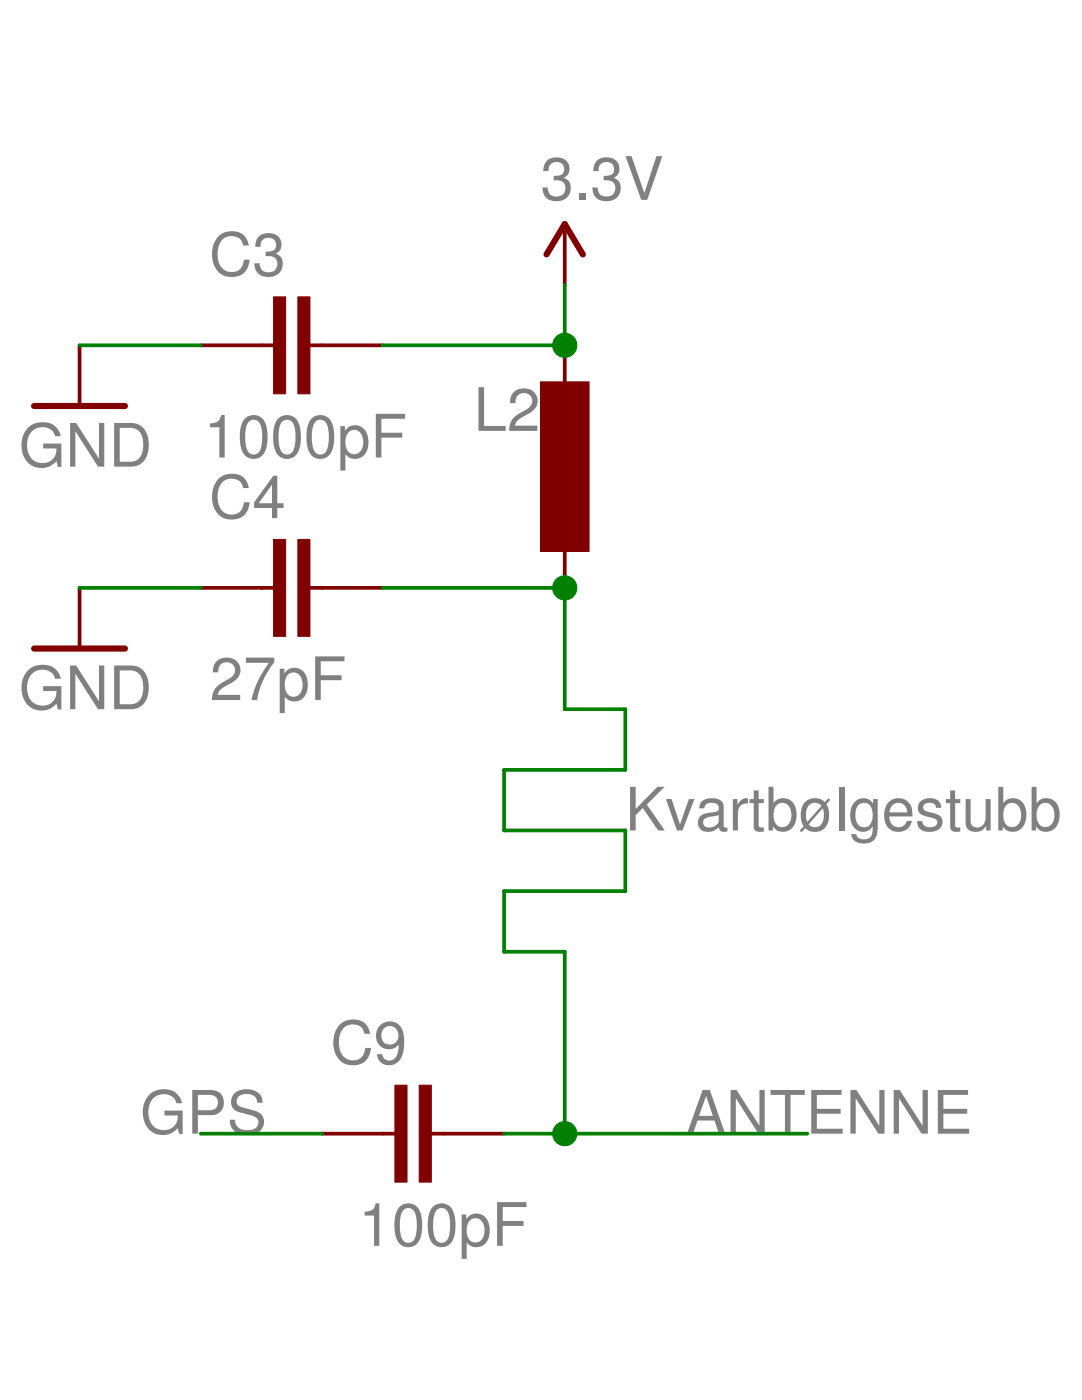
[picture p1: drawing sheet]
<svg xmlns="http://www.w3.org/2000/svg" width="216mm" height="279mm" viewBox="0 0 216 279" stroke-linecap="round" stroke-linejoin="round" font-family="sans-serif">
<g fill="#800000" stroke="#800000" stroke-width=".74">
<path d="M112.7 44.7v12.1z"/>
<path d="M40.1 68.9h12.1z"/>
<path d="M64.3 68.9h12.1z"/>
<path d="M52.2 68.9h2.4z"/>
<path d="M61.8 68.9h2.5z"/>
<path d="M40.1 117.3h12.1z"/>
<path d="M64.3 117.3h12.1z"/>
<path d="M52.2 117.3h2.4z"/>
<path d="M61.8 117.3h2.5z"/>
<path d="M64.3 226.2h12.1z"/>
<path d="M88.5 226.2h12.1z"/>
<path d="M76.4 226.2h2.4z"/>
<path d="M86.1 226.2h2.4z"/>
<path d="M15.9 117.3v12.1z"/>
<path d="M15.9 68.9v12.1z"/>
<path d="M112.7 105.2v12.1z"/>
<path d="M112.7 68.9v12.1z"/>
</g>
<g fill="#800000" stroke="#800000" stroke-width="1.2">
<path d="M112.7 44.7l3.6 6.1z"/>
<path d="M112.7 44.7l-3.7 6.1z"/>
<path d="M6.8 129.4h18.1z"/>
<path d="M6.8 81h18.1z"/>
</g>
<g fill="#800000" stroke="#800000" stroke-width=".2">
<path d="M59.4 59.2h2.4v19.4h-2.4z"/>
<path d="M54.6 59.2h2.4v19.4h-2.4z"/>
<path d="M59.4 107.7h2.4v19.3h-2.4z"/>
<path d="M54.6 107.7h2.4v19.3h-2.4z"/>
<path d="M83.6 216.6h2.5v19.3h-2.5z"/>
<path d="M78.8 216.6h2.4v19.3h-2.4z"/>
<path d="M107.8 76.2h9.7v33.9h-9.7z"/>
</g>
<g fill="#008000" stroke="#008000" stroke-width=".74">
<path d="M15.9 117.3h24.2z"/>
<path d="M15.9 68.9h24.2z"/>
<path d="M112.7 56.8v12.1z"/>
<path d="M76.4 68.9h36.3z"/>
<path d="M76.4 117.3h36.3z"/>
<path d="M112.7 117.3v24.2z"/>
<path d="M112.7 141.5h12.1z"/>
<path d="M124.8 141.5v12.1z"/>
<path d="M100.6 153.6h24.2z"/>
<path d="M100.6 153.6v12.1z"/>
<path d="M100.6 165.7h24.2z"/>
<path d="M124.8 165.7v12.1z"/>
<path d="M100.6 177.8h24.2z"/>
<path d="M100.6 177.8v12.1z"/>
<path d="M100.6 189.9h12.1z"/>
<path d="M100.6 226.2h12.1z"/>
<path d="M112.7 189.9v36.3z"/>
<path d="M112.7 226.2h48.4z"/>
<path d="M40.1 226.2h24.2z"/>
</g>
<g fill="#008000" stroke="#008000" stroke-width=".2">
<circle cx="112.7" cy="68.9" r="2.41"/>
<circle cx="112.7" cy="117.3" r="2.41"/>
<circle cx="112.7" cy="226.2" r="2.41"/>
</g>
<g font-size="12" fill="#808080">
<text x="107.8" y="39.9">3.3V</text>
<text x="41.7" y="55">C3</text>
<text x="94.5" y="86">L2</text>
<text x="3.8" y="93.1">GND</text>
<text x="40.7" y="91.3">1000pF</text>
<text x="41.7" y="103.4">C4</text>
<text x="3.8" y="141.5">GND</text>
<text x="41.9" y="139.7">27pF</text>
<text x="124.8" y="165.7">Kvartbølgestubb</text>
<text x="65.9" y="212.3">C9</text>
<text x="28" y="226.2">GPS</text>
<text x="136.9" y="226.2">ANTENNE</text>
<text x="71.5" y="248.6">100pF</text>
</g>
</svg>
